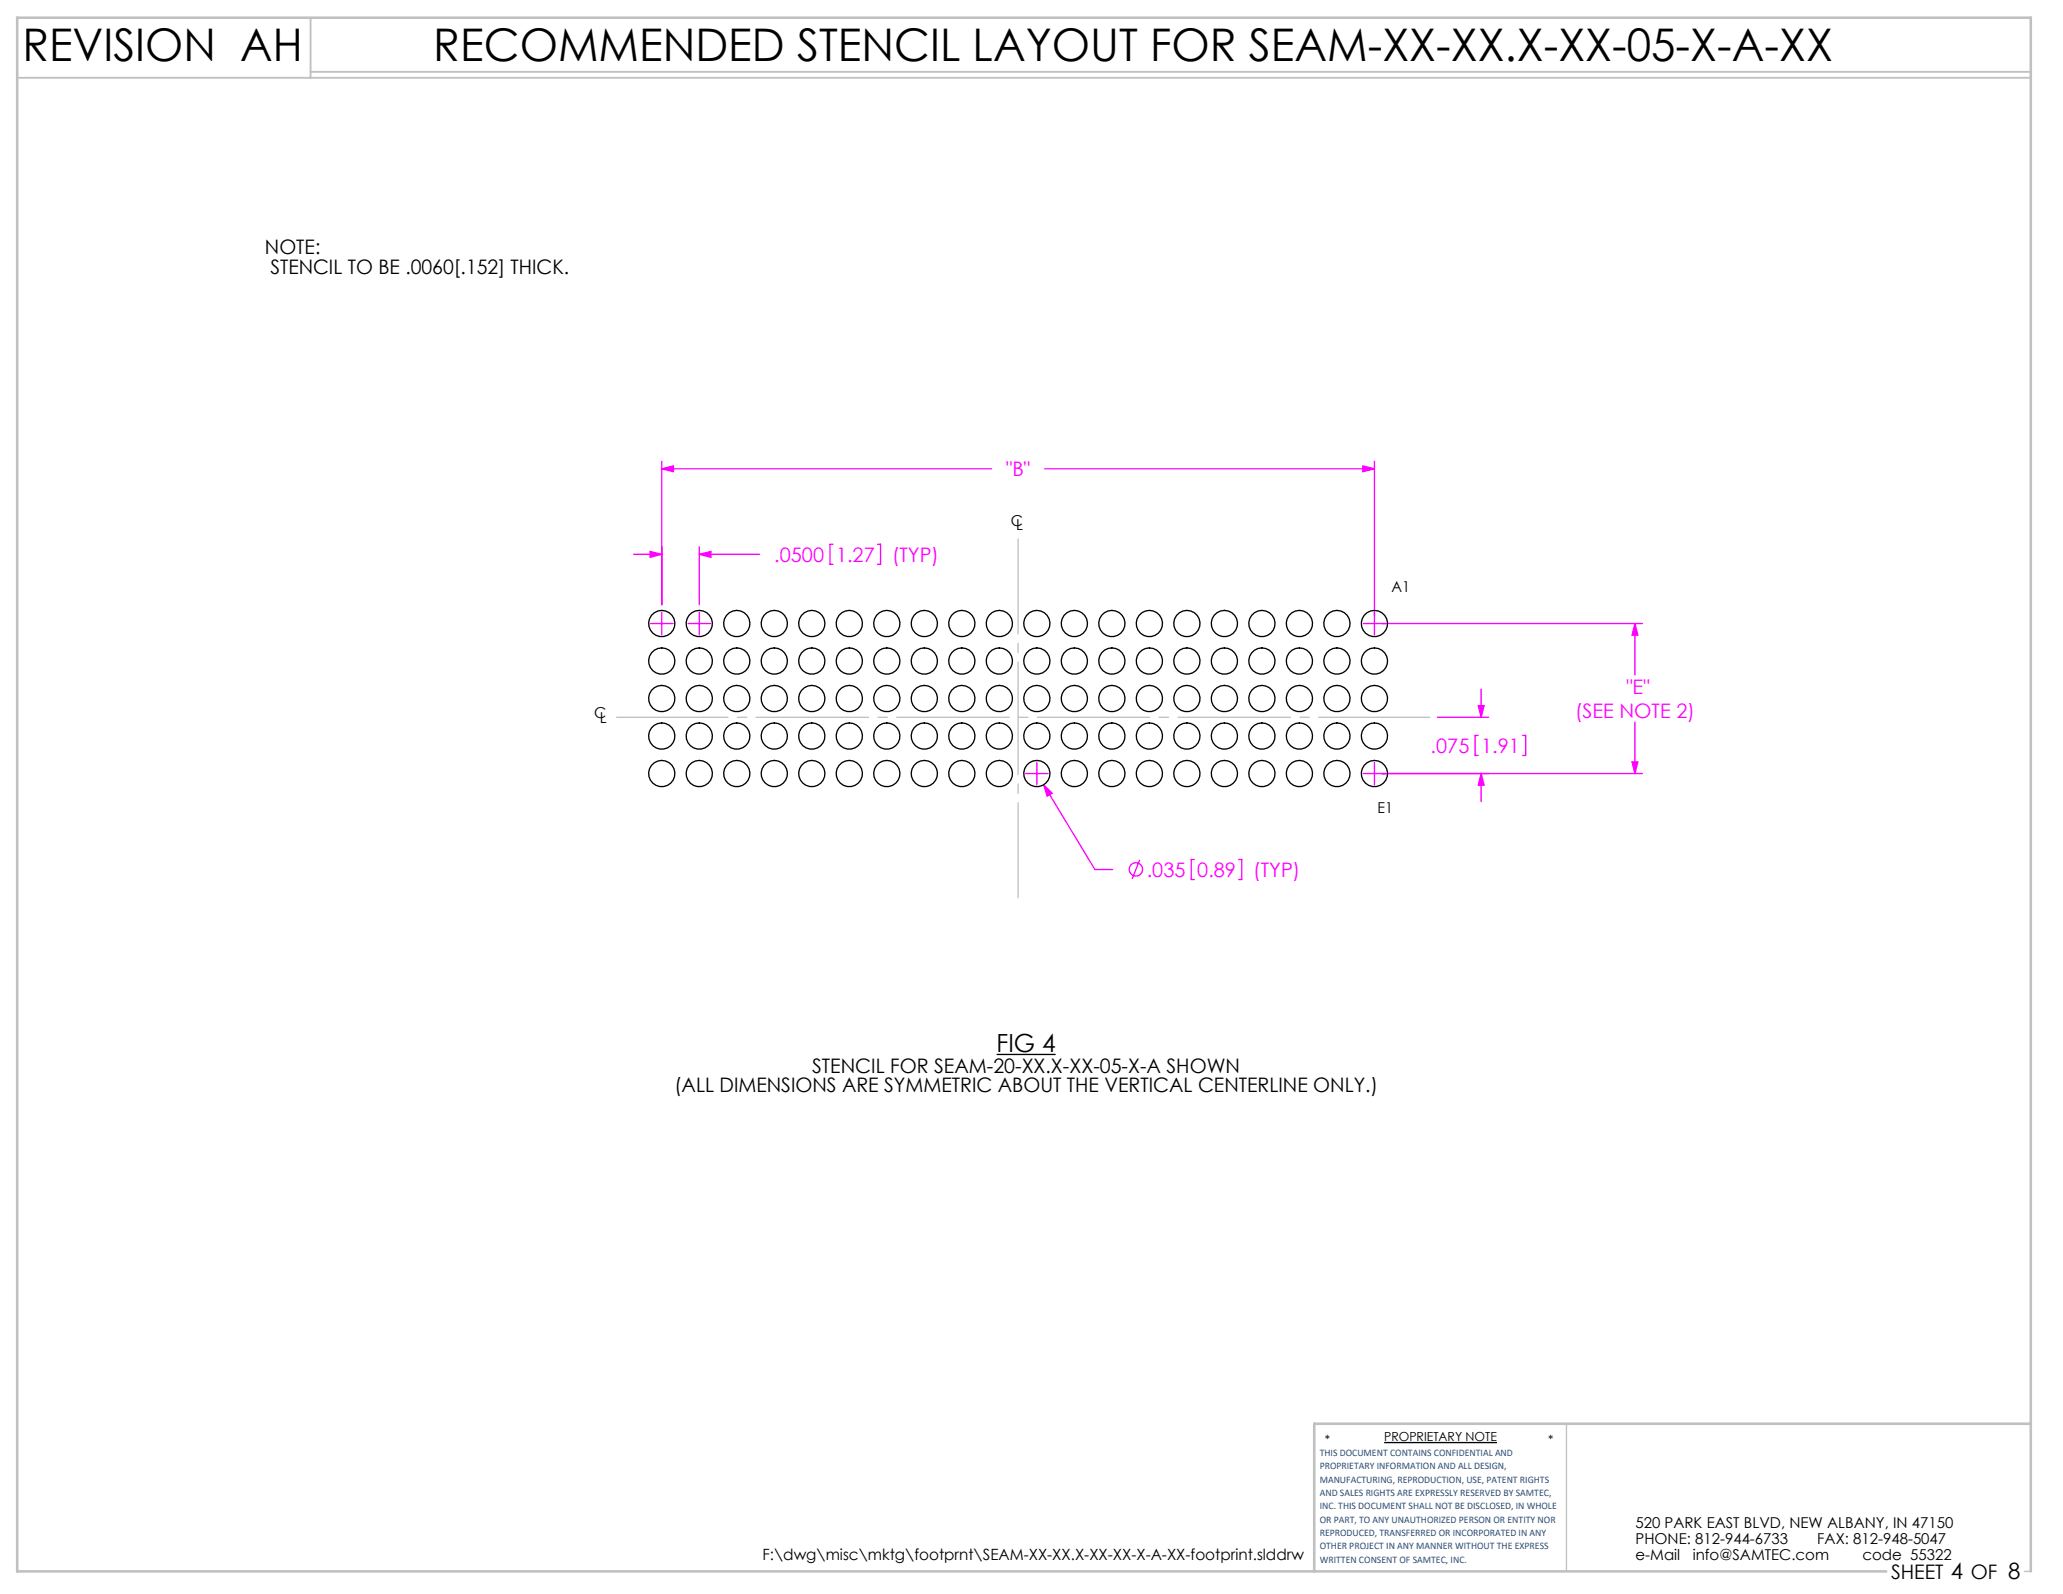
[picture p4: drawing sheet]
<svg xmlns="http://www.w3.org/2000/svg" width="279mm" height="216mm" viewBox="0 0 279 216" stroke-linecap="round" stroke-linejoin="round" font-family="sans-serif">
<path d="M135 142.8h8M187.5 195.4h15.2" fill="none" stroke="#000" stroke-width=".18"/>
<path d="M212.2 192.8v20M274.2 212.8h.8" fill="none" stroke="#c0c0c0" stroke-width=".18"/>
<path d="M2.3 10.5h272.7M42.1 2.4v8.1M42.1 9.7h232.9" fill="none" stroke="#c0c0c0" stroke-width=".25"/>
<path d="M275 192.8h-97v20M255.5 212.8h-253.2v-210.4h272.7v210.4" fill="none" stroke="#c0c0c0" stroke-width=".35"/>
<g fill="none" stroke="#f0f" stroke-width=".18">
<path d="M85.8 75.1h3.8M88 74.7l1.6 .4-1.6 .4zM89.6 62.5v19.4M89.6 63.5h44.7M89.6 63.5l1.6-.4v.8zM94.7 74.1v7.8M94.7 75.1h8.2M94.7 75.1l1.6-.4v.8zM112.8 73.7h-.4v2.7h.4M118.8 73.7h.5v2.7h-.5M141.5 63.5h44.6M184.6 63.1l1.5 .4-1.5 .4z"/>
<path d="M186.1 62.5v23.5M88.1 84.5h3M89.6 82.9v3.1M93.2 84.5h3M94.7 82.9v3.1M194.7 97.2h6.9M200.2 99.6h-.4v2.7h.4M200.2 95.6h.8l-.4 1.6zM200.6 93.3v3.9M206.2 99.6h.4v2.7h-.4M221.4 84.5v6.9M221.4 97.8v7"/>
<path d="M221.4 84.5l.4 1.5h-.8zM222.4 84.5h-37.8M138.9 104.8h3M140.4 103.3v3M141.3 106.3l1.2 1.1-.7 .4zM141.3 106.3l7 11.5h2.4M154.4 116.5l-1.1 2.5M161.7 116.4h-.4v2.7h.4M167.8 116.4h.4v2.7h-.4M186.1 103.3v3M200.6 104.8l.4 1.6h-.8zM200.6 104.8v3.8"/>
<path d="M221 103.2h.8l-.4 1.6zM222.4 104.8h-37.8"/>
<circle cx="153.8" cy="117.8" r=".9"/>
</g>
<path d="M83.5 97.2h110.2" fill="none" stroke="#c0c0c0" stroke-width=".18" stroke-dasharray="15.2 1.3 1.3 1.3" stroke-dashoffset=".2"/>
<path d="M137.9 73v48.6" fill="none" stroke="#c0c0c0" stroke-width=".18" stroke-dasharray="15.2 1.3 1.3 1.3" stroke-dashoffset="2.4"/>
<g fill="#f0f">
<path d="M200.6 104.8l.4 1.6h-.8zM200.2 95.6h.8l-.4 1.6z"/>
<path d="M88 74.7l1.6 .4-1.6 .4zM94.7 75.1l1.6-.4v.8zM89.6 63.5l1.6-.4v.8zM184.6 63.1l1.5 .4-1.5 .4zM141.3 106.3l.5 1.5 .7-.4zM221.4 84.5l.4 1.5h-.8zM221 103.2h.8l-.4 1.6z"/>
</g>
<g fill="none" stroke="#000" stroke-width=".18">
<circle cx="89.6" cy="84.5" r="1.78"/>
<circle cx="89.6" cy="99.7" r="1.78"/>
<circle cx="89.6" cy="89.5" r="1.78"/>
<circle cx="89.6" cy="94.6" r="1.78"/>
<circle cx="94.7" cy="89.5" r="1.78"/>
<circle cx="94.7" cy="99.7" r="1.78"/>
<circle cx="94.7" cy="94.6" r="1.78"/>
<circle cx="94.7" cy="84.5" r="1.78"/>
<circle cx="99.8" cy="89.5" r="1.78"/>
<circle cx="99.8" cy="84.5" r="1.78"/>
<circle cx="99.8" cy="94.6" r="1.78"/>
<circle cx="99.8" cy="99.7" r="1.78"/>
<circle cx="104.9" cy="99.7" r="1.78"/>
<circle cx="104.9" cy="89.5" r="1.78"/>
<circle cx="104.9" cy="94.6" r="1.78"/>
<circle cx="104.9" cy="84.5" r="1.78"/>
<circle cx="109.9" cy="84.5" r="1.78"/>
<circle cx="109.9" cy="99.7" r="1.78"/>
<circle cx="109.9" cy="89.5" r="1.78"/>
<circle cx="109.9" cy="94.6" r="1.78"/>
<circle cx="115" cy="99.7" r="1.78"/>
<circle cx="115" cy="89.5" r="1.78"/>
<circle cx="115" cy="94.6" r="1.78"/>
<circle cx="115" cy="84.5" r="1.78"/>
<circle cx="120.1" cy="99.7" r="1.78"/>
<circle cx="120.1" cy="89.5" r="1.78"/>
<circle cx="120.1" cy="84.5" r="1.78"/>
<circle cx="120.1" cy="94.6" r="1.78"/>
<circle cx="125.2" cy="94.6" r="1.78"/>
<circle cx="125.2" cy="99.7" r="1.78"/>
<circle cx="125.2" cy="84.5" r="1.78"/>
<circle cx="125.2" cy="89.5" r="1.78"/>
<circle cx="130.3" cy="84.5" r="1.78"/>
<circle cx="130.3" cy="89.5" r="1.78"/>
<circle cx="130.3" cy="94.6" r="1.78"/>
<circle cx="130.3" cy="99.7" r="1.78"/>
<circle cx="135.3" cy="99.7" r="1.78"/>
<circle cx="135.3" cy="94.6" r="1.78"/>
<circle cx="135.3" cy="84.5" r="1.78"/>
<circle cx="135.3" cy="89.5" r="1.78"/>
<circle cx="140.4" cy="99.7" r="1.78"/>
<circle cx="140.4" cy="84.5" r="1.78"/>
<circle cx="140.4" cy="89.5" r="1.78"/>
<circle cx="140.4" cy="94.6" r="1.78"/>
<circle cx="145.5" cy="99.7" r="1.78"/>
<circle cx="145.5" cy="89.5" r="1.78"/>
<circle cx="145.5" cy="94.6" r="1.78"/>
<circle cx="145.5" cy="84.5" r="1.78"/>
<circle cx="150.6" cy="99.7" r="1.78"/>
<circle cx="150.6" cy="89.5" r="1.78"/>
<circle cx="150.6" cy="94.6" r="1.78"/>
<circle cx="150.6" cy="84.5" r="1.78"/>
<circle cx="155.7" cy="99.7" r="1.78"/>
<circle cx="155.7" cy="84.5" r="1.78"/>
<circle cx="155.7" cy="94.6" r="1.78"/>
<circle cx="155.7" cy="89.5" r="1.78"/>
<circle cx="160.7" cy="84.5" r="1.78"/>
<circle cx="160.7" cy="94.6" r="1.78"/>
<circle cx="160.7" cy="99.7" r="1.78"/>
<circle cx="160.7" cy="89.5" r="1.78"/>
<circle cx="165.8" cy="99.7" r="1.78"/>
<circle cx="165.8" cy="89.5" r="1.78"/>
<circle cx="165.8" cy="84.5" r="1.78"/>
<circle cx="165.8" cy="94.6" r="1.78"/>
<circle cx="170.9" cy="84.5" r="1.78"/>
<circle cx="170.9" cy="99.7" r="1.78"/>
<circle cx="170.9" cy="89.5" r="1.78"/>
<circle cx="170.9" cy="94.6" r="1.78"/>
<circle cx="176" cy="89.5" r="1.78"/>
<circle cx="176" cy="99.7" r="1.78"/>
<circle cx="176" cy="84.5" r="1.78"/>
<circle cx="176" cy="94.6" r="1.78"/>
<circle cx="181.1" cy="89.5" r="1.78"/>
<circle cx="181.1" cy="84.5" r="1.78"/>
<circle cx="181.1" cy="99.7" r="1.78"/>
<circle cx="181.1" cy="94.6" r="1.78"/>
<circle cx="186.1" cy="84.5" r="1.78"/>
<circle cx="186.1" cy="99.7" r="1.78"/>
<circle cx="186.1" cy="89.5" r="1.78"/>
<circle cx="186.1" cy="94.6" r="1.78"/>
<circle cx="89.6" cy="104.8" r="1.78"/>
<circle cx="94.7" cy="104.8" r="1.78"/>
<circle cx="99.8" cy="104.8" r="1.78"/>
<circle cx="104.9" cy="104.8" r="1.78"/>
<circle cx="109.9" cy="104.8" r="1.78"/>
<circle cx="115" cy="104.8" r="1.78"/>
<circle cx="120.1" cy="104.8" r="1.78"/>
<circle cx="125.2" cy="104.8" r="1.78"/>
<circle cx="130.3" cy="104.8" r="1.78"/>
<circle cx="135.3" cy="104.8" r="1.78"/>
<circle cx="140.4" cy="104.8" r="1.78"/>
<circle cx="145.5" cy="104.8" r="1.78"/>
<circle cx="150.6" cy="104.8" r="1.78"/>
<circle cx="155.7" cy="104.8" r="1.78"/>
<circle cx="160.7" cy="104.8" r="1.78"/>
<circle cx="165.8" cy="104.8" r="1.78"/>
<circle cx="170.9" cy="104.8" r="1.78"/>
<circle cx="176" cy="104.8" r="1.78"/>
<circle cx="181.1" cy="104.8" r="1.78"/>
<circle cx="186.1" cy="104.8" r="1.78"/>
</g>
<g font-size="6.1">
<text x="3" y="8.3">REVISION AH</text>
<text x="58.7" y="8.3">RECOMMENDED STENCIL LAYOUT FOR SEAM-XX-XX.X-XX-05-X-A-XX</text>
</g>
<text font-size="3.4" x="135" y="142.5">FIG 4</text>
<g font-size="2.7">
<text x="35.9" y="34.4">NOTE:</text>
<text x="36.6" y="37.1">STENCIL TO BE .0060[.152] THICK.</text>
<text x="91.3" y="147.9">(ALL DIMENSIONS ARE SYMMETRIC ABOUT THE VERTICAL CENTERLINE ONLY.)</text>
<text x="110" y="145.3">STENCIL FOR SEAM-20-XX.X-XX-05-X-A SHOWN</text>
<text x="256.1" y="213.9">SHEET 4 OF 8</text>
</g>
<g font-size="2.7" fill="#f0f">
<text x="136.3" y="64.5">&quot;B&quot;</text>
<text x="104.9" y="76.1">.0500</text>
<text x="113.2" y="76.1">1.27</text>
<text x="120.8" y="76.1">(TYP)</text>
<text x="220.3" y="94">&quot;E&quot;</text>
<text x="193.8" y="102">.075</text>
<text x="200.6" y="102">1.91</text>
<text x="213.3" y="97.2">(SEE NOTE 2)</text>
<text x="155.3" y="118.8">.035</text>
<text x="162.1" y="118.8">0.89</text>
<text x="169.7" y="118.8">(TYP)</text>
</g>
<text font-size="2.1" x="103.3" y="211.3">F:\dwg\misc\mktg\footprnt\SEAM-XX-XX.X-XX-XX-X-A-XX-footprint.slddrw</text>
<g font-size="2">
<text x="136.9" y="71.2">C</text>
<text x="137.6" y="71.8">L</text>
<text x="188.5" y="80.1">A1</text>
<text x="80.5" y="97.3">C</text>
<text x="81.2" y="97.9">L</text>
<text x="186.6" y="110.1">E1</text>
<text x="221.5" y="207">520 PARK EAST BLVD, NEW ALBANY, IN 47150</text>
<text x="221.5" y="209.2">PHONE: 812-944-6733</text>
<text x="246.1" y="209.2">FAX: 812-948-5047</text>
<text x="221.5" y="211.3">e-Mail</text>
<text x="229.3" y="211.3">info@SAMTEC.com</text>
<text x="252.2" y="211.3">code 55322</text>
</g>
<g font-size="1.7">
<text x="179.4" y="195.6">*</text>
<text x="187.5" y="195.2">PROPRIETARY NOTE</text>
<text x="209.7" y="195.6">*</text>
</g>
<g font-size="1.4" fill="#1f497d">
<text x="178.7" y="197.2">THIS DOCUMENT CONTAINS CONFIDENTIAL AND</text>
<text x="178.7" y="199">PROPRIETARY INFORMATION AND ALL DESIGN,</text>
<text x="178.7" y="200.8">MANUFACTURING, REPRODUCTION, USE, PATENT RIGHTS</text>
<text x="178.7" y="202.6">AND SALES RIGHTS ARE EXPRESSLY RESERVED BY SAMTEC,</text>
<text x="178.7" y="204.4">INC. THIS DOCUMENT SHALL NOT BE DISCLOSED, IN WHOLE</text>
<text x="178.7" y="206.2">OR PART, TO ANY UNAUTHORIZED PERSON OR ENTITY NOR</text>
<text x="178.7" y="208">REPRODUCED, TRANSFERRED OR INCORPORATED IN ANY</text>
<text x="178.7" y="209.8">OTHER PROJECT IN ANY MANNER WITHOUT THE EXPRESS</text>
<text x="178.7" y="211.6">WRITTEN CONSENT OF SAMTEC, INC.</text>
</g>
</svg>
